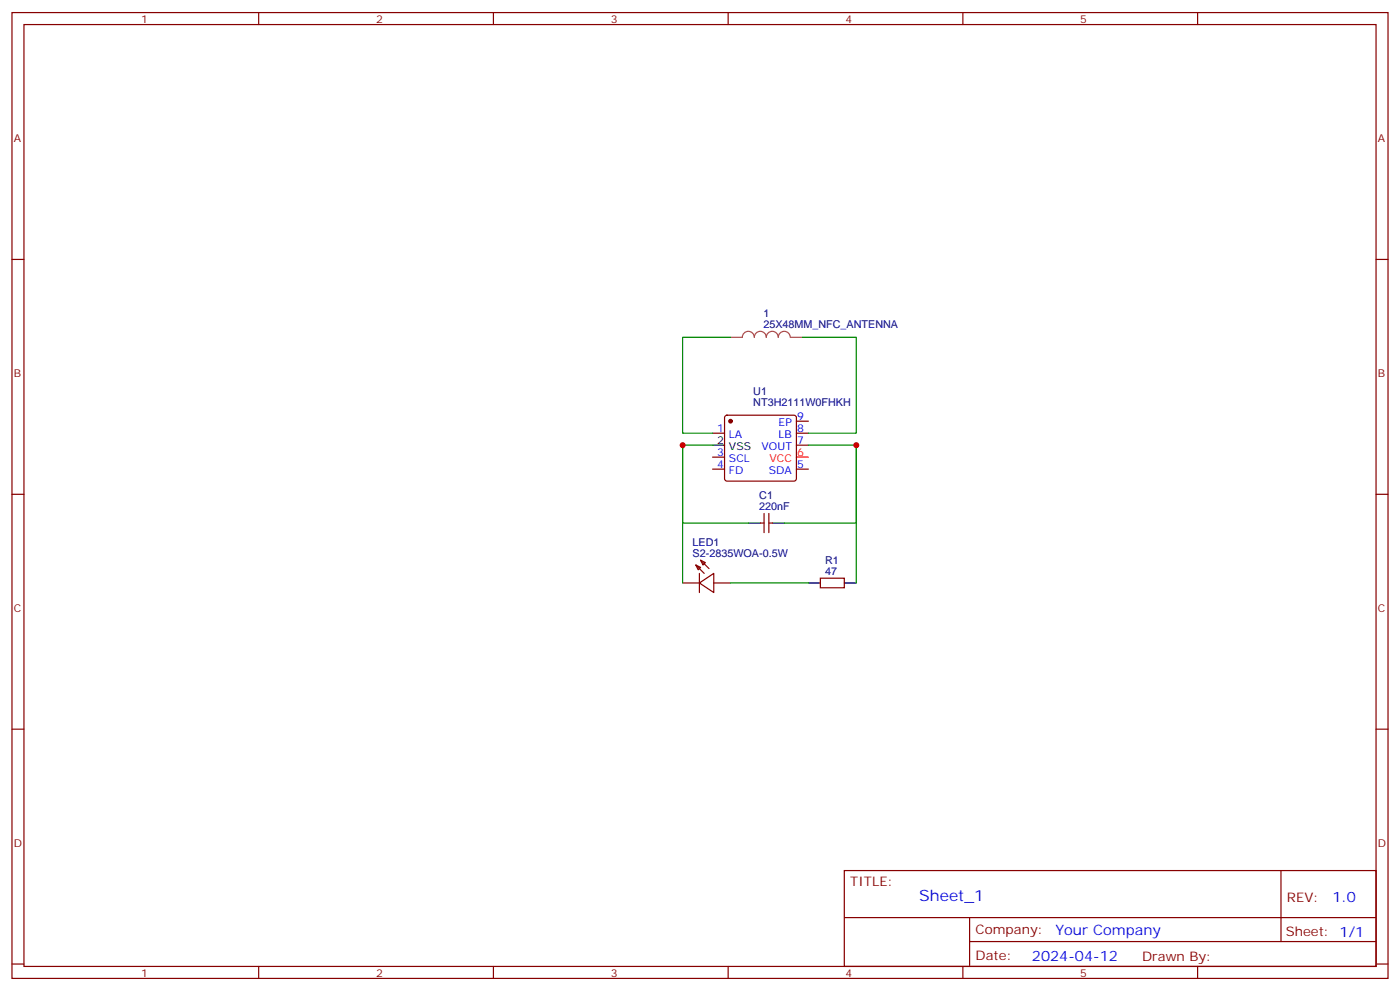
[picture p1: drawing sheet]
<svg xmlns="http://www.w3.org/2000/svg" width="412mm" height="292mm" viewBox="0 0 412 292" stroke-linecap="round" stroke-linejoin="round" font-family="sans-serif">
<g fill="none" stroke="#870000" stroke-width=".35">
<path d="M3.5 3.7h405.4v284.3h-405.4zM7.1 7.2h398.2v277.3h-398.2zM76.2 3.7v3.5M145.3 3.7v3.5M214.5 3.7v3.5M283.6 3.7v3.5M352.8 3.7v3.5M3.5 76.4h3.6M405.3 76.4h3.6M209.9 127.5h3.5M209.9 138.1h3.5M209.9 134.6h3.5"/>
<path d="M213.7 122.4l.4-.2h19.8l.5 .2 .2 .5v18l-.2 .5-.5 .2h-19.8l-.5-.2-.2-.5v-18zM234.6 124h3.5M234.6 127.5h3.5M234.6 131.1h3.5M234.6 138.1h3.5M3.5 145.5h3.6M224 154h1.1M225.1 151.2v5.6M226.5 151.2v5.6M226.5 154h1M405.3 145.5h3.6M201.1 171.6h4.9"/>
<path d="M205 166.3l1.4 .7-.7 .7zM205 166.3l2.4 2.5M206 171.6l4.3-2.8v5.6zM206 168.8v5.6M206.4 164.9l1.4 .7-.7 .7zM206.4 164.9l2.4 2.5M210.3 171.6h4.9M241.7 170.2h7v2.8h-7zM3.5 214.7h3.6M405.3 214.7h3.6M248.7 256.3h156.6v28.2h-156.6zM377.3 256.3v20.9"/>
<path d="M248.7 270.1h156.5M285.6 277.2h119.6M285.6 270.1v14.2M3.5 283.8h3.6M76.2 284.5v3.5M145.3 284.5v3.5M214.5 284.5v3.5M283.6 284.5v3.5M352.8 284.5v3.5M405.3 283.8h3.6"/>
</g>
<path d="M234.6 134.6h3.5" fill="none" stroke="#f00" stroke-width=".35"/>
<path d="M209.9 131.1h3.5M220.5 154h3.5M227.5 154h3.6M238.1 171.6h3.6M248.7 171.6h3.5" fill="none" stroke="#000" stroke-width=".35"/>
<circle cx="215.2" cy="124" r=".53" fill="#870000" stroke="#870000" stroke-width=".35"/>
<path d="M215.2 99.3h3.5a1.76 1.76 0 0 1 1.7-1.8 1.76 1.76 0 0 1 1.8 1.8 1.76 1.76 0 0 1 1.8-1.8 1.76 1.76 0 0 1 1.7 1.8 1.76 1.76 0 0 1 1.8-1.8 1.76 1.76 0 0 1 1.7 1.8 1.76 1.76 0 0 1 1.8-1.8 1.76 1.76 0 0 1 1.8 1.8M232.9 99.3h3.5" fill="none" stroke="#a64a4a" stroke-width=".35"/>
<path d="M215.2 99.3h-14.1v28.2h8.8M236.4 99.3h15.8v28.2h-14.1M201.1 131.1v40.5M209.9 131.1h-8.8v22.9h19.4M238.1 131.1h14.1v22.9h-21.1M252.2 131.1v40.5M215.2 171.6h22.9" fill="none" stroke="#008700" stroke-width=".35"/>
<g fill="#c00">
<circle cx="252.2" cy="131.1" r=".88"/>
<circle cx="201.1" cy="131.1" r=".88"/>
</g>
<text font-size="4.6" fill="#00f" x="270.8" y="265.3">Sheet_1</text>
<g font-size="4.2" fill="#00f">
<text x="392.5" y="265.6">1.0</text>
<text x="310.9" y="275.1">Your Company</text>
<text x="304" y="282.9">2024-04-12</text>
</g>
<g font-size="3.9" fill="#800">
<text x="250.5" y="260.9">TITLE:</text>
<text x="379.1" y="265.6">REV:</text>
<text x="287.4" y="275.1">Company:</text>
<text x="378.7" y="275.7">Sheet: 1/1</text>
<text x="287.4" y="282.8">Date:</text>
<text x="336.4" y="282.8">Drawn By:</text>
</g>
<g font-size="3.2" fill="#800">
<text x="41.6" y="6.7">1</text>
<text x="110.8" y="6.7">2</text>
<text x="179.9" y="6.7">3</text>
<text x="249.1" y="6.7">4</text>
<text x="318.2" y="6.7">5</text>
<text x="4.1" y="41.8">A</text>
<text x="405.9" y="41.8">A</text>
<text x="4.1" y="110.9">B</text>
<text x="405.9" y="110.9">B</text>
<text x="4.1" y="180.1">C</text>
<text x="405.9" y="180.1">C</text>
<text x="4.1" y="249.2">D</text>
<text x="405.9" y="249.2">D</text>
<text x="41.6" y="287.5">1</text>
<text x="110.8" y="287.5">2</text>
<text x="179.9" y="287.5">3</text>
<text x="249.1" y="287.5">4</text>
<text x="318.2" y="287.5">5</text>
</g>
<g font-size="3.2" fill="#000080">
<text x="224.9" y="93.4">1</text>
<text x="224.9" y="96.5">25X48MM_NFC_ANTENNA</text>
<text x="221.9" y="119.4">NT3H2111W0FHKH</text>
<text x="221.9" y="116.2">U1</text>
<text x="223.7" y="146.9">C1</text>
<text x="223.7" y="150.1">220nF</text>
<text x="204" y="160.7">LED1</text>
<text x="204" y="163.9">S2-2835WOA-0.5W</text>
<text x="243.1" y="166">R1</text>
<text x="243.1" y="169.2">47</text>
</g>
<g font-size="3.2" fill="#00f">
<text x="229.4" y="125.4">EP</text>
<text x="234.8" y="123.6">9</text>
<text x="211.2" y="127.2">1</text>
<text x="214.7" y="128.9">LA</text>
<text x="229.4" y="128.9">LB</text>
<text x="234.8" y="127.2">8</text>
<text x="234.8" y="130.7">7</text>
<text x="211.2" y="137.8">4</text>
<text x="211.2" y="134.2">3</text>
<text x="214.7" y="136">SCL</text>
<text x="224.3" y="132.5">VOUT</text>
<text x="234.8" y="137.8">5</text>
<text x="214.7" y="139.5">FD</text>
<text x="226.5" y="139.5">SDA</text>
</g>
<g font-size="3.2">
<text x="211.2" y="130.7">2</text>
<text x="214.7" y="132.5">VSS</text>
</g>
<g font-size="3.2" fill="#f00">
<text x="226.7" y="136">VCC</text>
<text x="234.8" y="134.2">6</text>
</g>
</svg>
